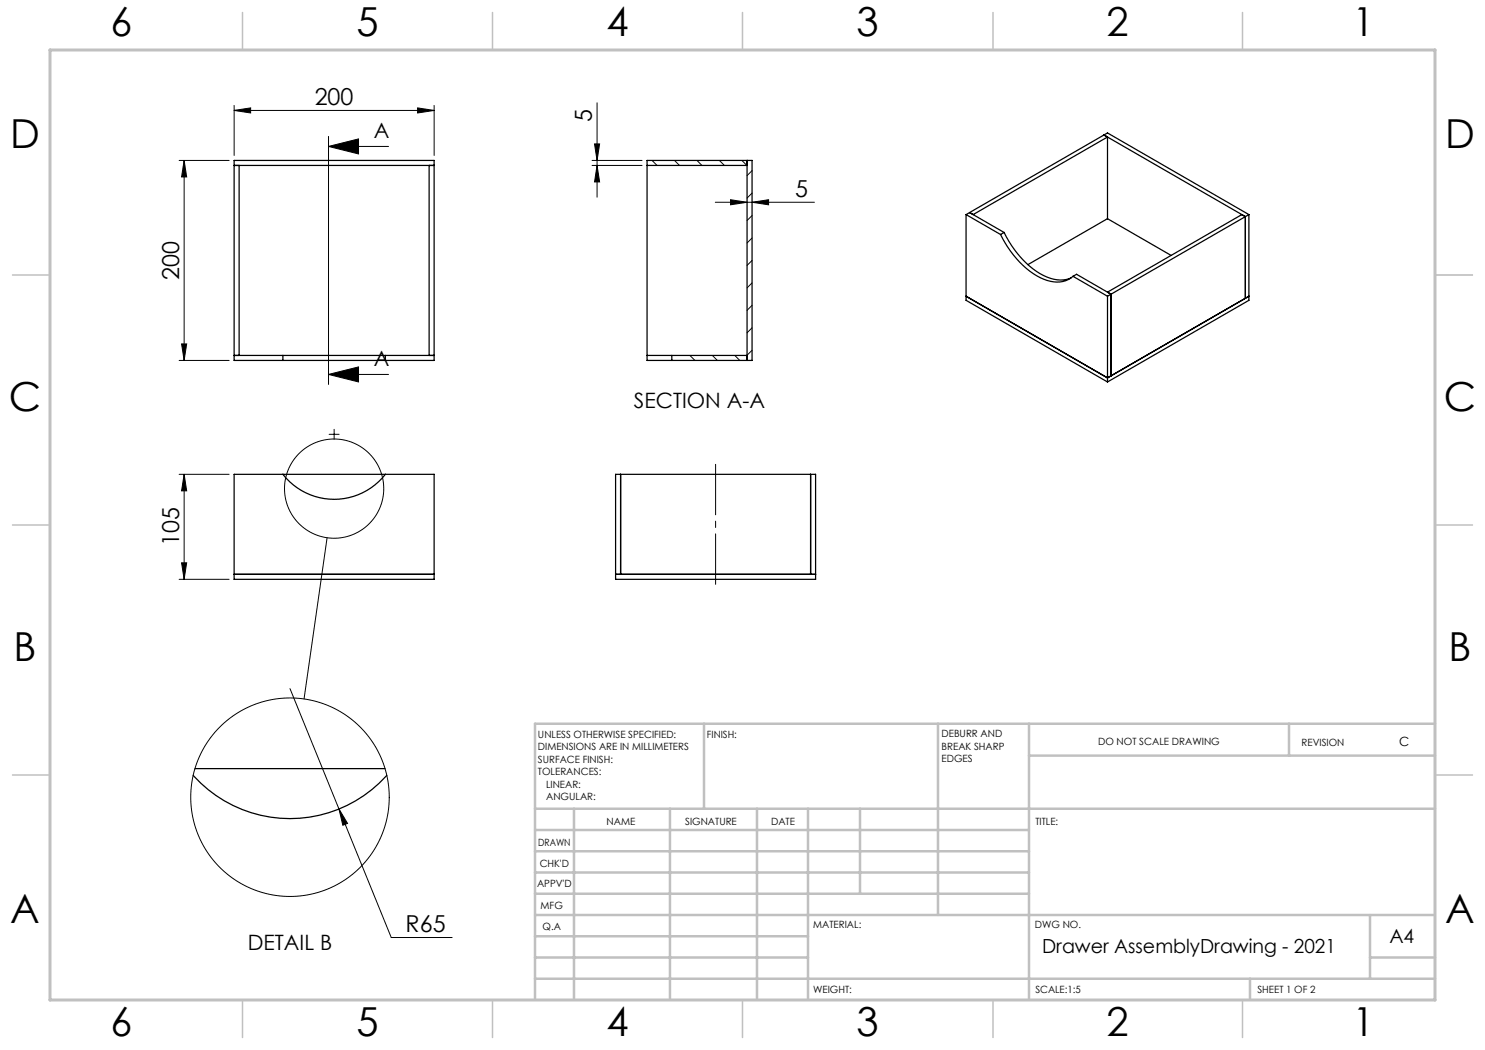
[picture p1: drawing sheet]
<svg xmlns="http://www.w3.org/2000/svg" width="297mm" height="210mm" viewBox="0 0 297 210" stroke-linecap="round" stroke-linejoin="round" font-family="sans-serif">
<g fill="none" stroke="#000" stroke-width=".2">
<path d="M35.8 32.1h10M36.8 32.1v40M36.8 32.1l.5 3.3h-1zM46.8 22.1l3.3-.5v1zM46.8 21.1v10M46.8 22.1h40M65.7 29.3h12M65.7 29.3l6-1.5v3zM65.7 27.3v49.6M83.5 21.6l3.3 .5-3.3 .5zM86.8 21.1v10M118.4 33.1h10"/>
<path d="M118.4 32.1h10M118.9 28.8h1l-.5 3.3zM119.4 20.6v18.8M119.4 33.1l.5 3.3h-1zM130.4 32.1l1 1M134.9 32.1l1 1M139.4 32.1l1 1M143.9 32.1l1 1M146.1 39.9l3.3 .6-3.3 .5zM148.4 32.1l1 1M150.4 34.1l-1 1M150.4 38.6l-1 1"/>
<path d="M143.1 40.5h19.8M150.4 40.5l3.3-.6v1.1zM150.4 43.1l-1 1M150.4 47.6l-1 1M150.4 52.1l-1 1M150.4 56.6l-1 1M35.8 72.1h10M36.3 68.8h1l-.5 3.3zM65.7 74.9h12M65.7 74.9l6-1.5v3zM134.4 72l.1 .1M138 71.1l1 1"/>
<path d="M142.5 71.1l1 1M147 71.1l1 1M150.4 61.1l-1 1M150.4 65.6l-1 1M150.4 70l-1 1M35.8 94.9h10M36.8 94.9v21M36.8 94.9l.5 3.3h-1zM65.8 86.9h2M66.8 85.9v2M35.8 115.9h10M36.3 112.6h1l-.5 3.3z"/>
<path d="M65.4 107.5l-4.6 32.3M58 137.7l20.2 49.8h12.2M67.8 161.8l1.7 2.9-.9 .4z"/>
<circle cx="66.8" cy="97.7" r="9.9"/>
<circle cx="58" cy="159.4" r="19.8"/>
</g>
<path d="M143.1 92.9v24" fill="none" stroke="#000" stroke-width=".2" stroke-dasharray="15.2 1.3 1.3 1.3" stroke-dashoffset="5.1"/>
<path d="M287 55h7.5M287 144.8v55.2h-187.2" fill="none" stroke="#c0c0c0" stroke-width=".2"/>
<g fill="none" stroke="#c0c0c0" stroke-width=".5">
<path d="M140.8 144.8v17M187.6 144.8v38.2M205.8 144.8v55.2M205.8 151.1h81.2M257.8 144.8v6.3M287 144.8h-180v55.2M107 161.8h180M107 178.8h98.8M107 174.5h98.8M107 170.3h98.8M107 166h98.8M114.8 161.8v38.2"/>
<path d="M134 161.8v38.2M151.4 161.8v38.2M161.6 161.8v38.2M172 161.8v17M107 195.8h180M107 191.5h54.6M107 187.3h54.6M107 183h180M250 195.8v4.2M274 191.5h13M274 183v12.8"/>
</g>
<g fill="none" stroke="#c0c0c0" stroke-width=".3">
<path d="M48.5 2.5v7.5M98.5 2.5v7.5M148.5 2.5v7.5M198.6 2.5v7.5M248.5 2.5v7.5M2.5 55h7.5M287 55h7.5M2.5 105h7.5M287 105h7.5M2.5 155h7.5M287 155h7.5M48.5 200v7.5"/>
<path d="M98.5 200v7.5M148.5 200v7.5M198.6 200v7.5M248.5 200v7.5"/>
</g>
<path d="M10 10h277v190h-277z" fill="none" stroke="#c0c0c0" stroke-width=".6"/>
<g fill="#000">
<path d="M67.8 161.8l1.7 2.9-.9 .4z"/>
<path d="M36.8 32.1l.5 3.3h-1zM36.3 68.8h1l-.5 3.3z"/>
<path d="M65.7 29.3l6-1.5v3zM65.7 74.9l6-1.5v3z"/>
<path d="M83.5 21.6l3.3 .5-3.3 .5zM46.8 22.1l3.3-.5v1z"/>
<path d="M119.4 33.1l.5 3.3h-1zM118.9 28.8h1l-.5 3.3z"/>
<path d="M150.4 40.5l3.3-.6v1.1zM146.1 39.9l3.3 .6-3.3 .5z"/>
<path d="M36.3 112.6h1l-.5 3.3zM36.8 94.9l.5 3.3h-1z"/>
</g>
<g fill="none" stroke="#000" stroke-width=".25">
<path d="M46.8 33.1h40M47.8 33.1v38M85.8 33.1v38M129.4 32.1h21v40h-21zM129.4 33.1h20M149.4 32.1v40M220.8 27l28.3 16.3M220.8 27l-26.9 15.5M220.8 27l.7-.4 28.3 16.3M193.2 59.2l28.3 16.4M193.2 42.9v17.2l28.3 16.3M193.2 42.9l6.9 4"/>
<path d="M193.9 42.5l6.9 4M193.9 42.5l-.7 .4M194.6 42.9l26.9-15.5v16.3M200.1 46.9a18.2 18.2 0 0 0 8.6 8.9 5.4 5.4 0 0 0 5.9-.5M200.8 46.5a18.2 18.2 0 0 0 8.6 8.9 6 6 0 0 0 4.8 .2M200.8 46.5l-.7 .4M214.6 55.3l.7-.4 6.9 3.9M214.6 55.3l6.9 3.9M221.5 59.2v17.2M221.5 43.7l-15.9 9.2M221.5 43.7l12.7 7.4M222.2 58.8v16.4l-.7 .4"/>
<path d="M222.2 58.8l-.7 .4M248.4 42.9l-26.9 15.5M249.1 43.3l-26.9 15.5M249.1 43.3v16.4l.7-.5-28.3 16.4M249.8 42.9l-.7 .4M249.8 42.9v17.2l-28.3 16.3M46.8 71.1h9.8M56.6 71.1h20.5M56.6 72.1h20.5M56.6 72.1h-9.8v-40h40v40h-9.7M56.6 71.1v1M77.1 71.1h9.7"/>
<path d="M77.1 71.1v1M129.4 71.1h5M134.4 71.1h15M134.4 71.1v1M46.8 94.9h40v21h-40zM56.6 94.9a13 13 0 0 0 20.5 0M123.1 94.9h40v21h-40zM124.1 94.9v20M162.1 94.9v20M46.8 114.9h40M123.1 114.9h40M38.6 155.1a26 26 0 0 0 38.8 0"/>
<path d="M39 153.7h38"/>
</g>
<g font-size="8">
<text x="22.1" y="7.1">6</text>
<text x="71.3" y="7.1">5</text>
<text x="121.3" y="7.1">4</text>
<text x="171.3" y="7.1">3</text>
<text x="221.3" y="7.1">2</text>
<text x="270.5" y="7.1">1</text>
<text x="2" y="29.6">D</text>
<text x="289" y="29.6">D</text>
<text x="1.8" y="82.1">C</text>
<text x="288.8" y="82.1">C</text>
<text x="2.7" y="132.1">B</text>
<text x="289.7" y="132.2">B</text>
<text x="2" y="184.6">A</text>
<text x="289" y="184.6">A</text>
<text x="22.1" y="207.1">6</text>
<text x="71.3" y="207.1">5</text>
<text x="121.3" y="207.1">4</text>
<text x="171.3" y="207.1">3</text>
<text x="221.3" y="207.1">2</text>
<text x="270.5" y="207.1">1</text>
</g>
<g font-size="4.7">
<text x="62.9" y="21.1">200</text>
<text x="118.4" y="24.4" transform="rotate(-90 118.4 24.4)">5</text>
<text x="159" y="39.4">5</text>
<text x="35.8" y="56" transform="rotate(-90 35.8 56)">200</text>
<text x="35.8" y="109.2" transform="rotate(-90 35.8 109.2)">105</text>
<text x="81.1" y="186.5">R65</text>
</g>
<g font-size="4.2">
<text x="74.8" y="27.6">A</text>
<text x="74.8" y="73.2">A</text>
<text x="126.8" y="81.5">SECTION A-A</text>
<text x="49.6" y="190">DETAIL B</text>
</g>
<g font-size="3.9">
<text x="208.4" y="190.6">Drawer AssemblyDrawing - 2021</text>
<text x="277.9" y="188.5">A4</text>
</g>
<text font-size="2.5" x="279.9" y="149.1">C</text>
<g font-size="2">
<text x="107.6" y="147.6">UNLESS OTHERWISE SPECIFIED:</text>
<text x="141.4" y="147.6">FINISH:</text>
<text x="188.3" y="147.5">DEBURR AND</text>
<text x="188.3" y="150">BREAK SHARP</text>
<text x="219.6" y="149">DO NOT SCALE DRAWING</text>
<text x="260.3" y="149.2">REVISION</text>
<text x="107.6" y="150.1">DIMENSIONS ARE IN MILLIMETERS</text>
<text x="107.6" y="152.6">SURFACE FINISH:</text>
<text x="107.6" y="155.1">TOLERANCES:</text>
<text x="188.3" y="152.5">EDGES</text>
<text x="109.2" y="157.6">LINEAR:</text>
<text x="109.2" y="160.1">ANGULAR:</text>
<text x="121.3" y="165">NAME</text>
<text x="137" y="164.9">SIGNATURE</text>
<text x="154.2" y="164.9">DATE</text>
<text x="207.1" y="164.9">TITLE:</text>
<text x="107.6" y="169.1">DRAWN</text>
<text x="107.9" y="173.3">CHK'D</text>
<text x="107.4" y="177.4">APPV'D</text>
<text x="108.1" y="181.8">MFG</text>
<text x="108.5" y="186">Q.A</text>
<text x="162.6" y="185.5">MATERIAL:</text>
<text x="207" y="185.5">DWG NO.</text>
<text x="162.6" y="198.5">WEIGHT:</text>
<text x="207.1" y="198.6">SCALE:1:5</text>
<text x="251.5" y="198.6">SHEET 1 OF 2</text>
</g>
</svg>
